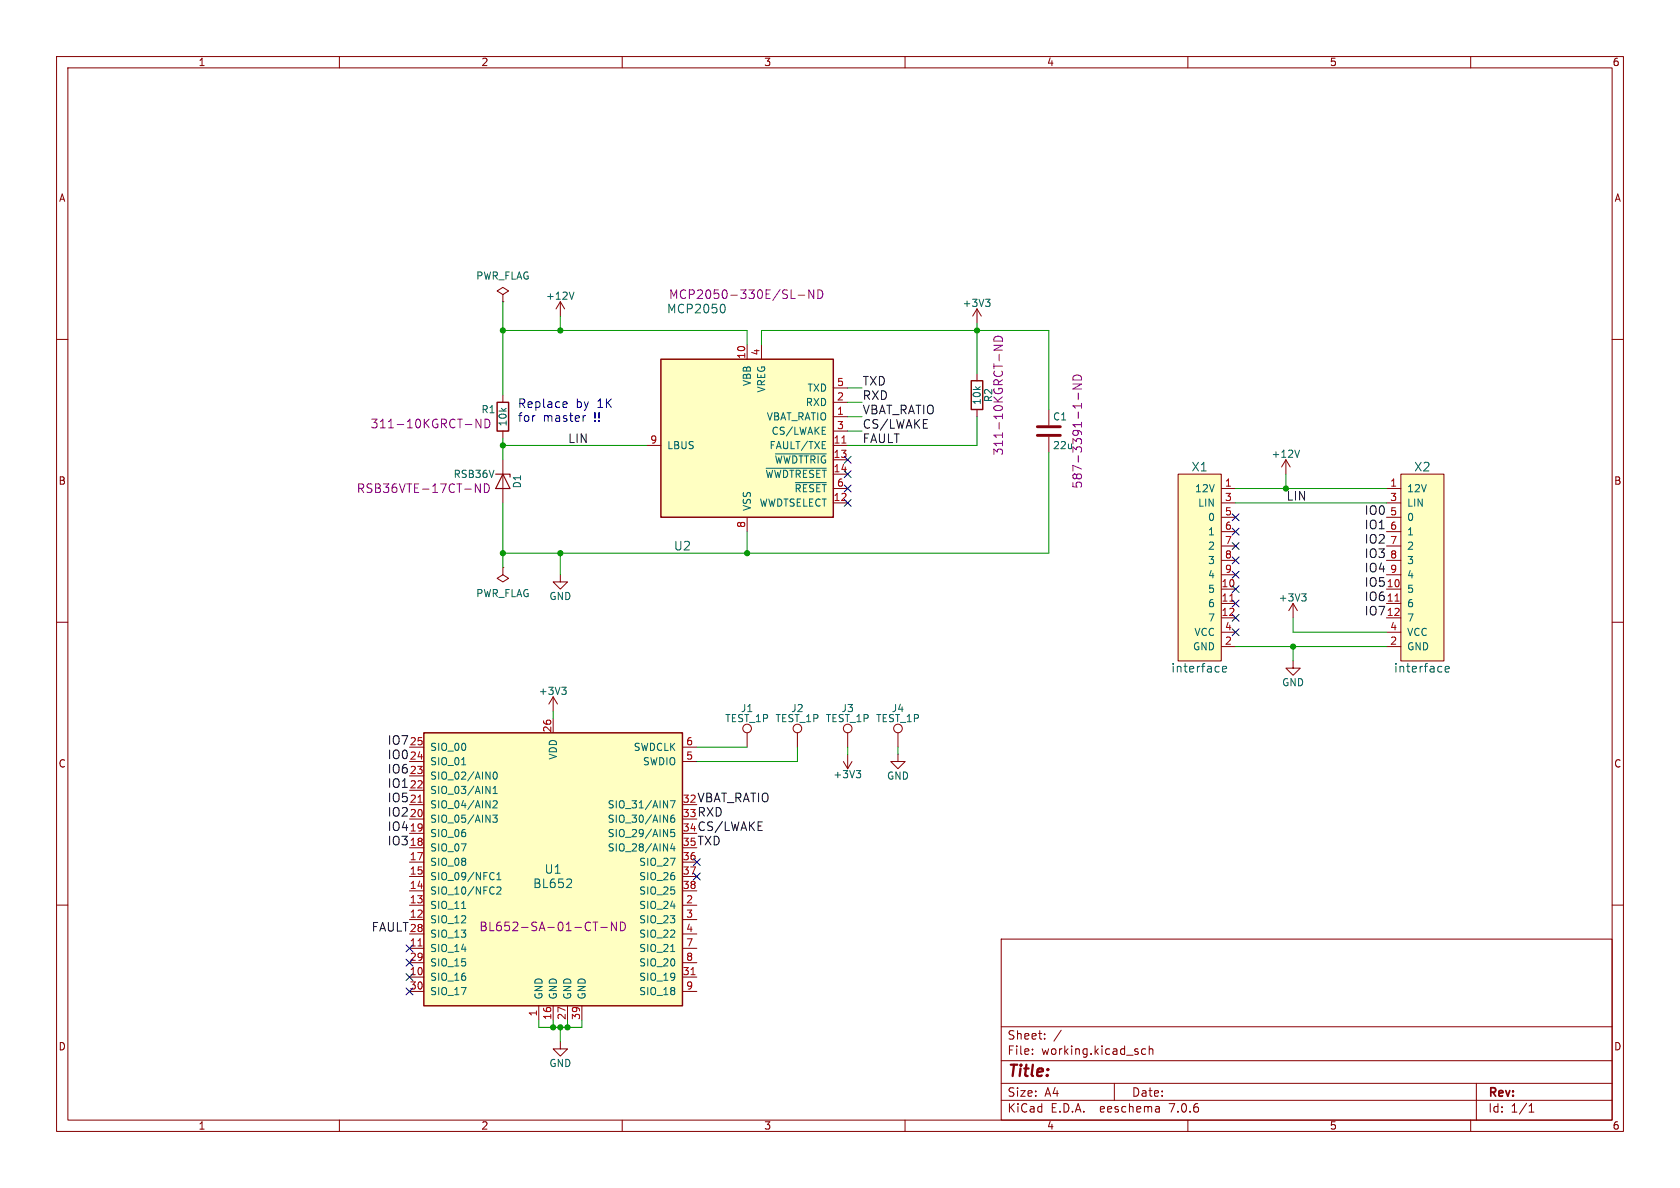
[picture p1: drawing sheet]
(kicad_sch (version 20230121) (generator eeschema)

 (paper "A4")

 (lib_symbols
  (symbol "bl652-rescue:+12V" (power) (pin_names (offset 0)) (in_bom yes) (on_board yes)
   (property "Reference" "#PWR" (at 0 -3.81 0) (effects (font (size 1.27 1.27)) hide))
   (property "Value" "+12V" (at 0 3.556 0) (effects (font (size 1.27 1.27))))
   (property "Footprint" "" (at 0 0 0) (effects (font (size 1.27 1.27)) hide))
   (property "Datasheet" "" (at 0 0 0) (effects (font (size 1.27 1.27)) hide))
   (symbol "+12V_0_1"
    (polyline (pts (xy -0.762 1.27) (xy 0 2.54)) (stroke (width 0) (type solid)) (fill (type none)))
    (polyline (pts (xy 0 0) (xy 0 2.54)) (stroke (width 0) (type solid)) (fill (type none)))
    (polyline (pts (xy 0 2.54) (xy 0.762 1.27)) (stroke (width 0) (type solid)) (fill (type none))))
   (symbol "+12V_1_1"
    (pin power_in line (at 0 0 90) (length 0) hide (name "+12V" (effects (font (size 1.27 1.27)))) (number "1" (effects (font (size 1.27 1.27)))))))
  (symbol "bl652-rescue:+3V3" (power) (pin_names (offset 0)) (in_bom yes) (on_board yes)
   (property "Reference" "#PWR" (at 0 -3.81 0) (effects (font (size 1.27 1.27)) hide))
   (property "Value" "+3V3" (at 0 3.556 0) (effects (font (size 1.27 1.27))))
   (property "Footprint" "" (at 0 0 0) (effects (font (size 1.27 1.27)) hide))
   (property "Datasheet" "" (at 0 0 0) (effects (font (size 1.27 1.27)) hide))
   (symbol "+3V3_0_1"
    (polyline (pts (xy -0.762 1.27) (xy 0 2.54)) (stroke (width 0) (type solid)) (fill (type none)))
    (polyline (pts (xy 0 0) (xy 0 2.54)) (stroke (width 0) (type solid)) (fill (type none)))
    (polyline (pts (xy 0 2.54) (xy 0.762 1.27)) (stroke (width 0) (type solid)) (fill (type none))))
   (symbol "+3V3_1_1"
    (pin power_in line (at 0 0 90) (length 0) hide (name "+3V3" (effects (font (size 1.27 1.27)))) (number "1" (effects (font (size 1.27 1.27)))))))
  (symbol "bl652-rescue:C" (pin_numbers hide) (pin_names (offset 0.254)) (in_bom yes) (on_board yes)
   (property "Reference" "C" (at 0.635 2.54 0) (effects (font (size 1.27 1.27)) (justify left)))
   (property "Value" "C" (at 0.635 -2.54 0) (effects (font (size 1.27 1.27)) (justify left)))
   (property "Footprint" "" (at 0.9652 -3.81 0) (effects (font (size 1.27 1.27)) hide))
   (property "Datasheet" "" (at 0 0 0) (effects (font (size 1.27 1.27)) hide))
   (symbol "C_0_1"
    (polyline (pts (xy -2.032 -0.762) (xy 2.032 -0.762)) (stroke (width 0.508) (type solid)) (fill (type none)))
    (polyline (pts (xy -2.032 0.762) (xy 2.032 0.762)) (stroke (width 0.508) (type solid)) (fill (type none))))
   (symbol "C_1_1"
    (pin passive line (at 0 3.81 270) (length 2.794) (name "~" (effects (font (size 1.27 1.27)))) (number "1" (effects (font (size 1.27 1.27)))))
    (pin passive line (at 0 -3.81 90) (length 2.794) (name "~" (effects (font (size 1.27 1.27)))) (number "2" (effects (font (size 1.27 1.27)))))))
  (symbol "bl652-rescue:D_Zener" (pin_numbers hide) (pin_names (offset 1.016) hide) (in_bom yes) (on_board yes)
   (property "Reference" "D" (at 0 2.54 0) (effects (font (size 1.27 1.27))))
   (property "Value" "D_Zener" (at 0 -2.54 0) (effects (font (size 1.27 1.27))))
   (property "Footprint" "" (at 0 0 0) (effects (font (size 1.27 1.27)) hide))
   (property "Datasheet" "" (at 0 0 0) (effects (font (size 1.27 1.27)) hide))
   (symbol "D_Zener_0_1"
    (polyline (pts (xy 1.27 0) (xy -1.27 0)) (stroke (width 0) (type solid)) (fill (type none)))
    (polyline (pts (xy -1.27 -1.27) (xy -1.27 1.27) (xy -0.762 1.27)) (stroke (width 0.2032) (type solid)) (fill (type none)))
    (polyline (pts (xy 1.27 -1.27) (xy 1.27 1.27) (xy -1.27 0) (xy 1.27 -1.27)) (stroke (width 0.2032) (type solid)) (fill (type none))))
   (symbol "D_Zener_1_1"
    (pin passive line (at -3.81 0 0) (length 2.54) (name "K" (effects (font (size 1.27 1.27)))) (number "1" (effects (font (size 1.27 1.27)))))
    (pin passive line (at 3.81 0 180) (length 2.54) (name "A" (effects (font (size 1.27 1.27)))) (number "2" (effects (font (size 1.27 1.27)))))))
  (symbol "bl652-rescue:GND" (power) (pin_names (offset 0)) (in_bom yes) (on_board yes)
   (property "Reference" "#PWR" (at 0 -6.35 0) (effects (font (size 1.27 1.27)) hide))
   (property "Value" "GND" (at 0 -3.81 0) (effects (font (size 1.27 1.27))))
   (property "Footprint" "" (at 0 0 0) (effects (font (size 1.27 1.27)) hide))
   (property "Datasheet" "" (at 0 0 0) (effects (font (size 1.27 1.27)) hide))
   (symbol "GND_0_1"
    (polyline (pts (xy 0 0) (xy 0 -1.27) (xy 1.27 -1.27) (xy 0 -2.54) (xy -1.27 -1.27) (xy 0 -1.27)) (stroke (width 0) (type solid)) (fill (type none))))
   (symbol "GND_1_1"
    (pin power_in line (at 0 0 270) (length 0) hide (name "GND" (effects (font (size 1.27 1.27)))) (number "1" (effects (font (size 1.27 1.27)))))))
  (symbol "bl652-rescue:PWR_FLAG" (power) (pin_numbers hide) (pin_names (offset 0) hide) (in_bom yes) (on_board yes)
   (property "Reference" "#FLG" (at 0 1.905 0) (effects (font (size 1.27 1.27)) hide))
   (property "Value" "PWR_FLAG" (at 0 3.81 0) (effects (font (size 1.27 1.27))))
   (property "Footprint" "" (at 0 0 0) (effects (font (size 1.27 1.27)) hide))
   (property "Datasheet" "" (at 0 0 0) (effects (font (size 1.27 1.27)) hide))
   (symbol "PWR_FLAG_0_0"
    (pin power_out line (at 0 0 90) (length 0) (name "pwr" (effects (font (size 1.27 1.27)))) (number "1" (effects (font (size 1.27 1.27))))))
   (symbol "PWR_FLAG_0_1"
    (polyline (pts (xy 0 0) (xy 0 1.27) (xy -1.016 1.905) (xy 0 2.54) (xy 1.016 1.905) (xy 0 1.27)) (stroke (width 0) (type solid)) (fill (type none)))))
  (symbol "bl652-rescue:R" (pin_numbers hide) (pin_names (offset 0)) (in_bom yes) (on_board yes)
   (property "Reference" "R" (at 2.032 0 90) (effects (font (size 1.27 1.27))))
   (property "Value" "R" (at 0 0 90) (effects (font (size 1.27 1.27))))
   (property "Footprint" "" (at -1.778 0 90) (effects (font (size 1.27 1.27)) hide))
   (property "Datasheet" "" (at 0 0 0) (effects (font (size 1.27 1.27)) hide))
   (symbol "R_0_1"
    (rectangle (start -1.016 -2.54) (end 1.016 2.54) (stroke (width 0.254) (type solid)) (fill (type none))))
   (symbol "R_1_1"
    (pin passive line (at 0 3.81 270) (length 1.27) (name "~" (effects (font (size 1.27 1.27)))) (number "1" (effects (font (size 1.27 1.27)))))
    (pin passive line (at 0 -3.81 90) (length 1.27) (name "~" (effects (font (size 1.27 1.27)))) (number "2" (effects (font (size 1.27 1.27)))))))
  (symbol "bl652-rescue:TEST_1P" (pin_numbers hide) (pin_names (offset 0.762) hide) (in_bom yes) (on_board yes)
   (property "Reference" "J" (at 0 6.858 0) (effects (font (size 1.27 1.27))))
   (property "Value" "TEST_1P" (at 0 5.08 0) (effects (font (size 1.27 1.27))))
   (property "Footprint" "" (at 5.08 0 0) (effects (font (size 1.27 1.27)) hide))
   (property "Datasheet" "" (at 5.08 0 0) (effects (font (size 1.27 1.27)) hide))
   (symbol "TEST_1P_0_1"
    (circle (center 0 3.302) (radius 0.762) (stroke (width 0) (type solid)) (fill (type none))))
   (symbol "TEST_1P_1_1"
    (pin passive line (at 0 0 90) (length 2.54) (name "1" (effects (font (size 1.27 1.27)))) (number "1" (effects (font (size 1.27 1.27)))))))
  (symbol "bl652:BL652" (pin_names (offset 1.016)) (in_bom yes) (on_board yes)
   (property "Reference" "U" (at 0 1.27 0) (effects (font (size 1.27 1.27))))
   (property "Value" "BL652" (at 0 -1.27 0) (effects (font (size 1.27 1.27))))
   (property "Footprint" "" (at 0 -30.48 0) (effects (font (size 1.27 1.27)) hide))
   (property "Datasheet" "http://cdn.lairdtech.com/home/brandworld/files/Datasheet%20-%20BL652.pdf" (at 0 -33.02 0) (effects (font (size 1.27 1.27)) hide))
   (symbol "BL652_0_1"
    (rectangle (start 22.86 25.4) (end -22.86 -22.86) (stroke (width 0.254) (type solid)) (fill (type background))))
   (symbol "BL652_1_1"
    (pin power_in line (at -2.54 -25.4 90) (length 2.54) (name "GND" (effects (font (size 1.27 1.27)))) (number "1" (effects (font (size 1.27 1.27)))))
    (pin bidirectional line (at -25.4 -17.78 0) (length 2.54) (name "SIO_16" (effects (font (size 1.27 1.27)))) (number "10" (effects (font (size 1.27 1.27)))))
    (pin bidirectional line (at -25.4 -12.7 0) (length 2.54) (name "SIO_14" (effects (font (size 1.27 1.27)))) (number "11" (effects (font (size 1.27 1.27)))))
    (pin bidirectional line (at -25.4 -7.62 0) (length 2.54) (name "SIO_12" (effects (font (size 1.27 1.27)))) (number "12" (effects (font (size 1.27 1.27)))))
    (pin bidirectional line (at -25.4 -5.08 0) (length 2.54) (name "SIO_11" (effects (font (size 1.27 1.27)))) (number "13" (effects (font (size 1.27 1.27)))))
    (pin bidirectional line (at -25.4 -2.54 0) (length 2.54) (name "SIO_10/NFC2" (effects (font (size 1.27 1.27)))) (number "14" (effects (font (size 1.27 1.27)))))
    (pin bidirectional line (at -25.4 0 0) (length 2.54) (name "SIO_09/NFC1" (effects (font (size 1.27 1.27)))) (number "15" (effects (font (size 1.27 1.27)))))
    (pin power_in line (at 0 -25.4 90) (length 2.54) (name "GND" (effects (font (size 1.27 1.27)))) (number "16" (effects (font (size 1.27 1.27)))))
    (pin bidirectional line (at -25.4 2.54 0) (length 2.54) (name "SIO_08" (effects (font (size 1.27 1.27)))) (number "17" (effects (font (size 1.27 1.27)))))
    (pin bidirectional line (at -25.4 5.08 0) (length 2.54) (name "SIO_07" (effects (font (size 1.27 1.27)))) (number "18" (effects (font (size 1.27 1.27)))))
    (pin bidirectional line (at -25.4 7.62 0) (length 2.54) (name "SIO_06" (effects (font (size 1.27 1.27)))) (number "19" (effects (font (size 1.27 1.27)))))
    (pin bidirectional line (at 25.4 -5.08 180) (length 2.54) (name "SIO_24" (effects (font (size 1.27 1.27)))) (number "2" (effects (font (size 1.27 1.27)))))
    (pin bidirectional line (at -25.4 10.16 0) (length 2.54) (name "SIO_05/AIN3" (effects (font (size 1.27 1.27)))) (number "20" (effects (font (size 1.27 1.27)))))
    (pin bidirectional line (at -25.4 12.7 0) (length 2.54) (name "SIO_04/AIN2" (effects (font (size 1.27 1.27)))) (number "21" (effects (font (size 1.27 1.27)))))
    (pin bidirectional line (at -25.4 15.24 0) (length 2.54) (name "SIO_03/AIN1" (effects (font (size 1.27 1.27)))) (number "22" (effects (font (size 1.27 1.27)))))
    (pin bidirectional line (at -25.4 17.78 0) (length 2.54) (name "SIO_02/AIN0" (effects (font (size 1.27 1.27)))) (number "23" (effects (font (size 1.27 1.27)))))
    (pin bidirectional line (at -25.4 20.32 0) (length 2.54) (name "SIO_01" (effects (font (size 1.27 1.27)))) (number "24" (effects (font (size 1.27 1.27)))))
    (pin bidirectional line (at -25.4 22.86 0) (length 2.54) (name "SIO_00" (effects (font (size 1.27 1.27)))) (number "25" (effects (font (size 1.27 1.27)))))
    (pin power_in line (at 0 27.94 270) (length 2.54) (name "VDD" (effects (font (size 1.27 1.27)))) (number "26" (effects (font (size 1.27 1.27)))))
    (pin power_in line (at 2.54 -25.4 90) (length 2.54) (name "GND" (effects (font (size 1.27 1.27)))) (number "27" (effects (font (size 1.27 1.27)))))
    (pin bidirectional line (at -25.4 -10.16 0) (length 2.54) (name "SIO_13" (effects (font (size 1.27 1.27)))) (number "28" (effects (font (size 1.27 1.27)))))
    (pin bidirectional line (at -25.4 -15.24 0) (length 2.54) (name "SIO_15" (effects (font (size 1.27 1.27)))) (number "29" (effects (font (size 1.27 1.27)))))
    (pin bidirectional line (at 25.4 -7.62 180) (length 2.54) (name "SIO_23" (effects (font (size 1.27 1.27)))) (number "3" (effects (font (size 1.27 1.27)))))
    (pin bidirectional line (at -25.4 -20.32 0) (length 2.54) (name "SIO_17" (effects (font (size 1.27 1.27)))) (number "30" (effects (font (size 1.27 1.27)))))
    (pin bidirectional line (at 25.4 -17.78 180) (length 2.54) (name "SIO_19" (effects (font (size 1.27 1.27)))) (number "31" (effects (font (size 1.27 1.27)))))
    (pin bidirectional line (at 25.4 12.7 180) (length 2.54) (name "SIO_31/AIN7" (effects (font (size 1.27 1.27)))) (number "32" (effects (font (size 1.27 1.27)))))
    (pin bidirectional line (at 25.4 10.16 180) (length 2.54) (name "SIO_30/AIN6" (effects (font (size 1.27 1.27)))) (number "33" (effects (font (size 1.27 1.27)))))
    (pin bidirectional line (at 25.4 7.62 180) (length 2.54) (name "SIO_29/AIN5" (effects (font (size 1.27 1.27)))) (number "34" (effects (font (size 1.27 1.27)))))
    (pin bidirectional line (at 25.4 5.08 180) (length 2.54) (name "SIO_28/AIN4" (effects (font (size 1.27 1.27)))) (number "35" (effects (font (size 1.27 1.27)))))
    (pin bidirectional line (at 25.4 2.54 180) (length 2.54) (name "SIO_27" (effects (font (size 1.27 1.27)))) (number "36" (effects (font (size 1.27 1.27)))))
    (pin bidirectional line (at 25.4 0 180) (length 2.54) (name "SIO_26" (effects (font (size 1.27 1.27)))) (number "37" (effects (font (size 1.27 1.27)))))
    (pin bidirectional line (at 25.4 -2.54 180) (length 2.54) (name "SIO_25" (effects (font (size 1.27 1.27)))) (number "38" (effects (font (size 1.27 1.27)))))
    (pin power_in line (at 5.08 -25.4 90) (length 2.54) (name "GND" (effects (font (size 1.27 1.27)))) (number "39" (effects (font (size 1.27 1.27)))))
    (pin bidirectional line (at 25.4 -10.16 180) (length 2.54) (name "SIO_22" (effects (font (size 1.27 1.27)))) (number "4" (effects (font (size 1.27 1.27)))))
    (pin bidirectional line (at 25.4 20.32 180) (length 2.54) (name "SWDIO" (effects (font (size 1.27 1.27)))) (number "5" (effects (font (size 1.27 1.27)))))
    (pin bidirectional line (at 25.4 22.86 180) (length 2.54) (name "SWDCLK" (effects (font (size 1.27 1.27)))) (number "6" (effects (font (size 1.27 1.27)))))
    (pin bidirectional line (at 25.4 -12.7 180) (length 2.54) (name "SIO_21" (effects (font (size 1.27 1.27)))) (number "7" (effects (font (size 1.27 1.27)))))
    (pin bidirectional line (at 25.4 -15.24 180) (length 2.54) (name "SIO_20" (effects (font (size 1.27 1.27)))) (number "8" (effects (font (size 1.27 1.27)))))
    (pin bidirectional line (at 25.4 -20.32 180) (length 2.54) (name "SIO_18" (effects (font (size 1.27 1.27)))) (number "9" (effects (font (size 1.27 1.27)))))))
  (symbol "interface:interface" (pin_names (offset 1.016)) (in_bom yes) (on_board yes)
   (property "Reference" "X" (at 0 17.78 0) (effects (font (size 1.524 1.524))))
   (property "Value" "interface" (at 0 -17.78 0) (effects (font (size 1.524 1.524))))
   (property "Footprint" "" (at 6.35 17.78 0) (effects (font (size 1.524 1.524)) hide))
   (property "Datasheet" "" (at 6.35 17.78 0) (effects (font (size 1.524 1.524)) hide))
   (symbol "interface_0_1"
    (rectangle (start 3.81 16.51) (end -3.81 -16.51) (stroke (width 0) (type solid)) (fill (type background))))
   (symbol "interface_1_1"
    (pin bidirectional line (at 6.35 13.97 180) (length 2.54) (name "12V" (effects (font (size 1.27 1.27)))) (number "1" (effects (font (size 1.27 1.27)))))
    (pin bidirectional line (at 6.35 -3.81 180) (length 2.54) (name "5" (effects (font (size 1.27 1.27)))) (number "10" (effects (font (size 1.27 1.27)))))
    (pin bidirectional line (at 6.35 -6.35 180) (length 2.54) (name "6" (effects (font (size 1.27 1.27)))) (number "11" (effects (font (size 1.27 1.27)))))
    (pin bidirectional line (at 6.35 -8.89 180) (length 2.54) (name "7" (effects (font (size 1.27 1.27)))) (number "12" (effects (font (size 1.27 1.27)))))
    (pin bidirectional line (at 6.35 -13.97 180) (length 2.54) (name "GND" (effects (font (size 1.27 1.27)))) (number "2" (effects (font (size 1.27 1.27)))))
    (pin bidirectional line (at 6.35 11.43 180) (length 2.54) (name "LIN" (effects (font (size 1.27 1.27)))) (number "3" (effects (font (size 1.27 1.27)))))
    (pin input line (at 6.35 -11.43 180) (length 2.54) (name "VCC" (effects (font (size 1.27 1.27)))) (number "4" (effects (font (size 1.27 1.27)))))
    (pin bidirectional line (at 6.35 8.89 180) (length 2.54) (name "0" (effects (font (size 1.27 1.27)))) (number "5" (effects (font (size 1.27 1.27)))))
    (pin bidirectional line (at 6.35 6.35 180) (length 2.54) (name "1" (effects (font (size 1.27 1.27)))) (number "6" (effects (font (size 1.27 1.27)))))
    (pin bidirectional line (at 6.35 3.81 180) (length 2.54) (name "2" (effects (font (size 1.27 1.27)))) (number "7" (effects (font (size 1.27 1.27)))))
    (pin bidirectional line (at 6.35 1.27 180) (length 2.54) (name "3" (effects (font (size 1.27 1.27)))) (number "8" (effects (font (size 1.27 1.27)))))
    (pin bidirectional line (at 6.35 -1.27 180) (length 2.54) (name "4" (effects (font (size 1.27 1.27)))) (number "9" (effects (font (size 1.27 1.27)))))))
  (symbol "mcp2050:MCP2050" (pin_names (offset 1.016)) (in_bom yes) (on_board yes)
   (property "Reference" "U" (at -15.24 -13.97 0) (effects (font (size 1.27 1.27)) (justify left)))
   (property "Value" "MCP2050" (at -15.24 16.51 0) (effects (font (size 1.27 1.27)) (justify left)))
   (property "Footprint" "Housings_SOIC:SOIC-14_3.9x8.7mm_Pitch1.27mm" (at 0 -19.05 0) (effects (font (size 1.27 1.27)) hide))
   (property "Datasheet" "" (at 0 -25.4 0) (effects (font (size 1.27 1.27)) hide))
   (symbol "MCP2050_0_1"
    (rectangle (start -15.24 15.24) (end 15.24 -12.7) (stroke (width 0.254) (type solid)) (fill (type background))))
   (symbol "MCP2050_1_1"
    (pin output line (at 17.78 5.08 180) (length 2.54) (name "VBAT_RATIO" (effects (font (size 1.27 1.27)))) (number "1" (effects (font (size 1.27 1.27)))))
    (pin power_in line (at 0 17.78 270) (length 2.54) (name "VBB" (effects (font (size 1.27 1.27)))) (number "10" (effects (font (size 1.27 1.27)))))
    (pin open_collector line (at 17.78 0 180) (length 2.54) (name "FAULT/TXE" (effects (font (size 1.27 1.27)))) (number "11" (effects (font (size 1.27 1.27)))))
    (pin input line (at 17.78 -10.16 180) (length 2.54) (name "WWDTSELECT" (effects (font (size 1.27 1.27)))) (number "12" (effects (font (size 1.27 1.27)))))
    (pin input line (at 17.78 -2.54 180) (length 2.54) (name "~{WWDTTRIG}" (effects (font (size 1.27 1.27)))) (number "13" (effects (font (size 1.27 1.27)))))
    (pin output line (at 17.78 -5.08 180) (length 2.54) (name "~{WWDTRESET}" (effects (font (size 1.27 1.27)))) (number "14" (effects (font (size 1.27 1.27)))))
    (pin output line (at 17.78 7.62 180) (length 2.54) (name "RXD" (effects (font (size 1.27 1.27)))) (number "2" (effects (font (size 1.27 1.27)))))
    (pin input line (at 17.78 2.54 180) (length 2.54) (name "CS/LWAKE" (effects (font (size 1.27 1.27)))) (number "3" (effects (font (size 1.27 1.27)))))
    (pin power_out line (at 2.54 17.78 270) (length 2.54) (name "VREG" (effects (font (size 1.27 1.27)))) (number "4" (effects (font (size 1.27 1.27)))))
    (pin input line (at 17.78 10.16 180) (length 2.54) (name "TXD" (effects (font (size 1.27 1.27)))) (number "5" (effects (font (size 1.27 1.27)))))
    (pin output line (at 17.78 -7.62 180) (length 2.54) (name "~{RESET}" (effects (font (size 1.27 1.27)))) (number "6" (effects (font (size 1.27 1.27)))))
    (pin no_connect line (at -17.78 -7.62 0) (length 2.54) hide (name "NC" (effects (font (size 1.27 1.27)))) (number "7" (effects (font (size 1.27 1.27)))))
    (pin power_in line (at 0 -15.24 90) (length 2.54) (name "VSS" (effects (font (size 1.27 1.27)))) (number "8" (effects (font (size 1.27 1.27)))))
    (pin open_collector line (at -17.78 0 0) (length 2.54) (name "LBUS" (effects (font (size 1.27 1.27)))) (number "9" (effects (font (size 1.27 1.27))))))))

 (junction (at 88.9 97.79) (diameter 0) (color 0 0 0 0))
 (junction (at 97.79 181.61) (diameter 0) (color 0 0 0 0))
 (junction (at 99.06 97.79) (diameter 0) (color 0 0 0 0))
 (junction (at 228.6 114.3) (diameter 0) (color 0 0 0 0))
 (junction (at 99.06 181.61) (diameter 0) (color 0 0 0 0))
 (junction (at 99.06 58.42) (diameter 0) (color 0 0 0 0))
 (junction (at 88.9 58.42) (diameter 0) (color 0 0 0 0))
 (junction (at 172.72 58.42) (diameter 0) (color 0 0 0 0))
 (junction (at 100.33 181.61) (diameter 0) (color 0 0 0 0))
 (junction (at 132.08 97.79) (diameter 0) (color 0 0 0 0))
 (junction (at 227.33 86.36) (diameter 0) (color 0 0 0 0))
 (junction (at 88.9 78.74) (diameter 0) (color 0 0 0 0))

 (no_connect (at 218.44 96.52))
 (no_connect (at 123.19 152.4))
 (no_connect (at 72.39 175.26))
 (no_connect (at 218.44 109.22))
 (no_connect (at 149.86 86.36))
 (no_connect (at 72.39 170.18))
 (no_connect (at 72.39 172.72))
 (no_connect (at 218.44 99.06))
 (no_connect (at 218.44 93.98))
 (no_connect (at 218.44 106.68))
 (no_connect (at 218.44 101.6))
 (no_connect (at 149.86 88.9))
 (no_connect (at 72.39 167.64))
 (no_connect (at 149.86 81.28))
 (no_connect (at 218.44 91.44))
 (no_connect (at 149.86 83.82))
 (no_connect (at 218.44 111.76))
 (no_connect (at 123.19 154.94))
 (no_connect (at 218.44 104.14))

 (wire (pts (xy 99.06 58.42) (xy 132.08 58.42)) (stroke (width 0) (type default)))
 (wire (pts (xy 97.79 181.61) (xy 99.06 181.61)) (stroke (width 0) (type default)))
 (wire (pts (xy 185.42 58.42) (xy 185.42 72.39)) (stroke (width 0) (type default)))
 (wire (pts (xy 172.72 57.15) (xy 172.72 58.42)) (stroke (width 0) (type default)))
 (wire (pts (xy 228.6 109.22) (xy 228.6 111.76)) (stroke (width 0) (type default)))
 (wire (pts (xy 95.25 181.61) (xy 97.79 181.61)) (stroke (width 0) (type default)))
 (wire (pts (xy 100.33 181.61) (xy 102.87 181.61)) (stroke (width 0) (type default)))
 (wire (pts (xy 99.06 97.79) (xy 99.06 101.6)) (stroke (width 0) (type default)))
 (wire (pts (xy 123.19 134.62) (xy 140.97 134.62)) (stroke (width 0) (type default)))
 (wire (pts (xy 152.4 68.58) (xy 149.86 68.58)) (stroke (width 0) (type default)))
 (wire (pts (xy 102.87 181.61) (xy 102.87 180.34)) (stroke (width 0) (type default)))
 (wire (pts (xy 134.62 58.42) (xy 172.72 58.42)) (stroke (width 0) (type default)))
 (wire (pts (xy 152.4 73.66) (xy 149.86 73.66)) (stroke (width 0) (type default)))
 (wire (pts (xy 99.06 181.61) (xy 99.06 184.15)) (stroke (width 0) (type default)))
 (wire (pts (xy 88.9 97.79) (xy 99.06 97.79)) (stroke (width 0) (type default)))
 (wire (pts (xy 132.08 97.79) (xy 185.42 97.79)) (stroke (width 0) (type default)))
 (wire (pts (xy 99.06 181.61) (xy 100.33 181.61)) (stroke (width 0) (type default)))
 (wire (pts (xy 218.44 114.3) (xy 228.6 114.3)) (stroke (width 0) (type default)))
 (wire (pts (xy 227.33 83.82) (xy 227.33 86.36)) (stroke (width 0) (type default)))
 (wire (pts (xy 227.33 86.36) (xy 245.11 86.36)) (stroke (width 0) (type default)))
 (wire (pts (xy 218.44 86.36) (xy 227.33 86.36)) (stroke (width 0) (type default)))
 (wire (pts (xy 172.72 58.42) (xy 185.42 58.42)) (stroke (width 0) (type default)))
 (wire (pts (xy 185.42 97.79) (xy 185.42 80.01)) (stroke (width 0) (type default)))
 (wire (pts (xy 88.9 88.9) (xy 88.9 97.79)) (stroke (width 0) (type default)))
 (wire (pts (xy 97.79 127) (xy 97.79 125.73)) (stroke (width 0) (type default)))
 (wire (pts (xy 245.11 88.9) (xy 218.44 88.9)) (stroke (width 0) (type default)))
 (wire (pts (xy 134.62 60.96) (xy 134.62 58.42)) (stroke (width 0) (type default)))
 (wire (pts (xy 149.86 71.12) (xy 152.4 71.12)) (stroke (width 0) (type default)))
 (wire (pts (xy 132.08 58.42) (xy 132.08 60.96)) (stroke (width 0) (type default)))
 (wire (pts (xy 100.33 180.34) (xy 100.33 181.61)) (stroke (width 0) (type default)))
 (wire (pts (xy 123.19 132.08) (xy 132.08 132.08)) (stroke (width 0) (type default)))
 (wire (pts (xy 88.9 97.79) (xy 88.9 100.33)) (stroke (width 0) (type default)))
 (wire (pts (xy 95.25 180.34) (xy 95.25 181.61)) (stroke (width 0) (type default)))
 (wire (pts (xy 172.72 78.74) (xy 149.86 78.74)) (stroke (width 0) (type default)))
 (wire (pts (xy 88.9 78.74) (xy 114.3 78.74)) (stroke (width 0) (type default)))
 (wire (pts (xy 88.9 58.42) (xy 88.9 69.85)) (stroke (width 0) (type default)))
 (wire (pts (xy 149.86 76.2) (xy 152.4 76.2)) (stroke (width 0) (type default)))
 (wire (pts (xy 228.6 111.76) (xy 245.11 111.76)) (stroke (width 0) (type default)))
 (wire (pts (xy 158.75 133.35) (xy 158.75 132.08)) (stroke (width 0) (type default)))
 (wire (pts (xy 88.9 78.74) (xy 88.9 81.28)) (stroke (width 0) (type default)))
 (wire (pts (xy 88.9 53.34) (xy 88.9 58.42)) (stroke (width 0) (type default)))
 (wire (pts (xy 172.72 58.42) (xy 172.72 66.04)) (stroke (width 0) (type default)))
 (wire (pts (xy 228.6 116.84) (xy 228.6 114.3)) (stroke (width 0) (type default)))
 (wire (pts (xy 149.86 133.35) (xy 149.86 132.08)) (stroke (width 0) (type default)))
 (wire (pts (xy 99.06 58.42) (xy 99.06 55.88)) (stroke (width 0) (type default)))
 (wire (pts (xy 88.9 58.42) (xy 99.06 58.42)) (stroke (width 0) (type default)))
 (wire (pts (xy 228.6 114.3) (xy 245.11 114.3)) (stroke (width 0) (type default)))
 (wire (pts (xy 99.06 97.79) (xy 132.08 97.79)) (stroke (width 0) (type default)))
 (wire (pts (xy 97.79 180.34) (xy 97.79 181.61)) (stroke (width 0) (type default)))
 (wire (pts (xy 132.08 97.79) (xy 132.08 93.98)) (stroke (width 0) (type default)))
 (wire (pts (xy 140.97 134.62) (xy 140.97 132.08)) (stroke (width 0) (type default)))
 (wire (pts (xy 88.9 77.47) (xy 88.9 78.74)) (stroke (width 0) (type default)))
 (wire (pts (xy 172.72 73.66) (xy 172.72 78.74)) (stroke (width 0) (type default)))

 (text "Replace by 1K\nfor master !!" (at 91.44 74.93 0) (effects (font (size 1.524 1.524)) (justify left bottom)))

 (label "IO1" (at 245.11 93.98 180) (effects (font (size 1.524 1.524)) (justify right bottom)))
 (label "LIN" (at 100.33 78.74 0) (effects (font (size 1.524 1.524)) (justify left bottom)))
 (label "IO4" (at 245.11 101.6 180) (effects (font (size 1.524 1.524)) (justify right bottom)))
 (label "IO6" (at 245.11 106.68 180) (effects (font (size 1.524 1.524)) (justify right bottom)))
 (label "CS/LWAKE" (at 152.4 76.2 0) (effects (font (size 1.524 1.524)) (justify left bottom)))
 (label "IO3" (at 245.11 99.06 180) (effects (font (size 1.524 1.524)) (justify right bottom)))
 (label "RXD" (at 152.4 71.12 0) (effects (font (size 1.524 1.524)) (justify left bottom)))
 (label "IO7" (at 245.11 109.22 180) (effects (font (size 1.524 1.524)) (justify right bottom)))
 (label "CS/LWAKE" (at 123.19 147.32 0) (effects (font (size 1.524 1.524)) (justify left bottom)))
 (label "TXD" (at 152.4 68.58 0) (effects (font (size 1.524 1.524)) (justify left bottom)))
 (label "VBAT_RATIO" (at 123.19 142.24 0) (effects (font (size 1.524 1.524)) (justify left bottom)))
 (label "IO6" (at 72.39 137.16 180) (effects (font (size 1.524 1.524)) (justify right bottom)))
 (label "IO1" (at 72.39 139.7 180) (effects (font (size 1.524 1.524)) (justify right bottom)))
 (label "IO5" (at 245.11 104.14 180) (effects (font (size 1.524 1.524)) (justify right bottom)))
 (label "LIN" (at 227.33 88.9 0) (effects (font (size 1.524 1.524)) (justify left bottom)))
 (label "IO2" (at 245.11 96.52 180) (effects (font (size 1.524 1.524)) (justify right bottom)))
 (label "FAULT" (at 72.39 165.1 180) (effects (font (size 1.524 1.524)) (justify right bottom)))
 (label "IO2" (at 72.39 144.78 180) (effects (font (size 1.524 1.524)) (justify right bottom)))
 (label "IO4" (at 72.39 147.32 180) (effects (font (size 1.524 1.524)) (justify right bottom)))
 (label "RXD" (at 123.19 144.78 0) (effects (font (size 1.524 1.524)) (justify left bottom)))
 (label "IO5" (at 72.39 142.24 180) (effects (font (size 1.524 1.524)) (justify right bottom)))
 (label "IO3" (at 72.39 149.86 180) (effects (font (size 1.524 1.524)) (justify right bottom)))
 (label "IO0" (at 72.39 134.62 180) (effects (font (size 1.524 1.524)) (justify right bottom)))
 (label "IO7" (at 72.39 132.08 180) (effects (font (size 1.524 1.524)) (justify right bottom)))
 (label "IO0" (at 245.11 91.44 180) (effects (font (size 1.524 1.524)) (justify right bottom)))
 (label "FAULT" (at 152.4 78.74 0) (effects (font (size 1.524 1.524)) (justify left bottom)))
 (label "VBAT_RATIO" (at 152.4 73.66 0) (effects (font (size 1.524 1.524)) (justify left bottom)))
 (label "TXD" (at 123.19 149.86 0) (effects (font (size 1.524 1.524)) (justify left bottom)))

 (symbol (lib_id "bl652:BL652") (at 97.79 154.94 0) (unit 1) (in_bom yes) (on_board yes) (dnp no)
  (property "Reference" "U1" (at 97.79 153.67 0) (effects (font (size 1.524 1.524))))
  (property "Value" "BL652" (at 97.79 156.21 0) (effects (font (size 1.524 1.524))))
  (property "Footprint" "RF_Modules:Laird_BL652" (at 97.79 154.94 0) (effects (font (size 1.524 1.524)) hide))
  (property "Datasheet" "" (at 97.79 154.94 0) (effects (font (size 1.524 1.524)) hide))
  (property "DIGIKEY" "BL652-SA-01-CT-ND" (at 97.79 163.83 0) (effects (font (size 1.524 1.524)))) (pin "1") (pin "10") (pin "11") (pin "12") (pin "13") (pin "14") (pin "15") (pin "16") (pin "17") (pin "18") (pin "19") (pin "2") (pin "20") (pin "21") (pin "22") (pin "23") (pin "24") (pin "25") (pin "26") (pin "27") (pin "28") (pin "29") (pin "3") (pin "30") (pin "31") (pin "32") (pin "33") (pin "34") (pin "35") (pin "36") (pin "37") (pin "38") (pin "39") (pin "4") (pin "5") (pin "6") (pin "7") (pin "8") (pin "9"))

 (symbol (lib_id "bl652-rescue:GND") (at 99.06 101.6 0) (unit 1) (in_bom yes) (on_board yes) (dnp no)
  (property "Reference" "#PWR01" (at 99.06 107.95 0) (effects (font (size 1.27 1.27)) hide))
  (property "Value" "GND" (at 99.06 105.41 0) (effects (font (size 1.27 1.27))))
  (property "Footprint" "" (at 99.06 101.6 0) (effects (font (size 1.27 1.27))))
  (property "Datasheet" "" (at 99.06 101.6 0) (effects (font (size 1.27 1.27)))) (pin "1"))

 (symbol (lib_id "bl652-rescue:GND") (at 99.06 184.15 0) (unit 1) (in_bom yes) (on_board yes) (dnp no)
  (property "Reference" "#PWR02" (at 99.06 190.5 0) (effects (font (size 1.27 1.27)) hide))
  (property "Value" "GND" (at 99.06 187.96 0) (effects (font (size 1.27 1.27))))
  (property "Footprint" "" (at 99.06 184.15 0) (effects (font (size 1.27 1.27))))
  (property "Datasheet" "" (at 99.06 184.15 0) (effects (font (size 1.27 1.27)))) (pin "1"))

 (symbol (lib_id "mcp2050:MCP2050") (at 132.08 78.74 0) (unit 1) (in_bom yes) (on_board yes) (dnp no)
  (property "Reference" "U2" (at 120.65 96.52 0) (effects (font (size 1.524 1.524))))
  (property "Value" "MCP2050" (at 123.19 54.61 0) (effects (font (size 1.524 1.524))))
  (property "Footprint" "Housings_SOIC:SOIC-14_3.9x8.7mm_Pitch1.27mm" (at 120.65 77.47 0) (effects (font (size 1.524 1.524)) hide))
  (property "Datasheet" "http://ww1.microchip.com/downloads/en/devicedoc/20002299c.pdf" (at 120.65 77.47 0) (effects (font (size 1.524 1.524)) hide))
  (property "DIGIKEY" "MCP2050-330E/SL-ND" (at 118.11 52.07 0) (effects (font (size 1.524 1.524)) (justify left))) (pin "1") (pin "10") (pin "11") (pin "12") (pin "13") (pin "14") (pin "2") (pin "3") (pin "4") (pin "5") (pin "6") (pin "7") (pin "8") (pin "9"))

 (symbol (lib_id "bl652-rescue:+12V") (at 99.06 55.88 0) (unit 1) (in_bom yes) (on_board yes) (dnp no)
  (property "Reference" "#PWR03" (at 99.06 59.69 0) (effects (font (size 1.27 1.27)) hide))
  (property "Value" "+12V" (at 99.06 52.324 0) (effects (font (size 1.27 1.27))))
  (property "Footprint" "" (at 99.06 55.88 0) (effects (font (size 1.27 1.27))))
  (property "Datasheet" "" (at 99.06 55.88 0) (effects (font (size 1.27 1.27)))) (pin "1"))

 (symbol (lib_id "bl652-rescue:R") (at 172.72 69.85 0) (unit 1) (in_bom yes) (on_board yes) (dnp no)
  (property "Reference" "R2" (at 174.752 69.85 90) (effects (font (size 1.27 1.27))))
  (property "Value" "10k" (at 172.72 69.85 90) (effects (font (size 1.27 1.27))))
  (property "Footprint" "Resistors_SMD:R_0603_HandSoldering" (at 170.942 69.85 90) (effects (font (size 1.27 1.27)) hide))
  (property "Datasheet" "" (at 172.72 69.85 0) (effects (font (size 1.27 1.27))))
  (property "DIGIKEY" "311-10KGRCT-ND" (at 176.53 69.85 90) (effects (font (size 1.524 1.524)))) (pin "1") (pin "2"))

 (symbol (lib_id "bl652-rescue:PWR_FLAG") (at 88.9 53.34 0) (unit 1) (in_bom yes) (on_board yes) (dnp no)
  (property "Reference" "#FLG04" (at 88.9 50.927 0) (effects (font (size 1.27 1.27)) hide))
  (property "Value" "PWR_FLAG" (at 88.9 48.768 0) (effects (font (size 1.27 1.27))))
  (property "Footprint" "" (at 88.9 53.34 0) (effects (font (size 1.27 1.27))))
  (property "Datasheet" "" (at 88.9 53.34 0) (effects (font (size 1.27 1.27)))) (pin "1"))

 (symbol (lib_id "bl652-rescue:PWR_FLAG") (at 88.9 100.33 180) (unit 1) (in_bom yes) (on_board yes) (dnp no)
  (property "Reference" "#FLG05" (at 88.9 102.743 0) (effects (font (size 1.27 1.27)) hide))
  (property "Value" "PWR_FLAG" (at 88.9 104.902 0) (effects (font (size 1.27 1.27))))
  (property "Footprint" "" (at 88.9 100.33 0) (effects (font (size 1.27 1.27))))
  (property "Datasheet" "" (at 88.9 100.33 0) (effects (font (size 1.27 1.27)))) (pin "1"))

 (symbol (lib_id "bl652-rescue:D_Zener") (at 88.9 85.09 270) (unit 1) (in_bom yes) (on_board yes) (dnp no)
  (property "Reference" "D1" (at 91.44 85.09 0) (effects (font (size 1.27 1.27))))
  (property "Value" "RSB36V" (at 83.82 83.82 90) (effects (font (size 1.27 1.27))))
  (property "Footprint" "Diodes_SMD:D_SOD-323_HandSoldering" (at 88.9 85.09 0) (effects (font (size 1.27 1.27)) hide))
  (property "Datasheet" "http://rohmfs.rohm.com/en/products/databook/datasheet/discrete/diode/zener/rsb36v.pdf" (at 88.9 85.09 0) (effects (font (size 1.27 1.27)) hide))
  (property "DIGIKEY" "RSB36VTE-17CT-ND" (at 74.93 86.36 90) (effects (font (size 1.524 1.524)))) (pin "1") (pin "2"))

 (symbol (lib_id "bl652-rescue:+3V3") (at 172.72 57.15 0) (unit 1) (in_bom yes) (on_board yes) (dnp no)
  (property "Reference" "#PWR06" (at 172.72 60.96 0) (effects (font (size 1.27 1.27)) hide))
  (property "Value" "+3V3" (at 172.72 53.594 0) (effects (font (size 1.27 1.27))))
  (property "Footprint" "" (at 172.72 57.15 0) (effects (font (size 1.27 1.27))))
  (property "Datasheet" "" (at 172.72 57.15 0) (effects (font (size 1.27 1.27)))) (pin "1"))

 (symbol (lib_id "bl652-rescue:R") (at 88.9 73.66 0) (unit 1) (in_bom yes) (on_board yes) (dnp no)
  (property "Reference" "R1" (at 86.36 72.39 0) (effects (font (size 1.27 1.27))))
  (property "Value" "10k" (at 88.9 73.66 90) (effects (font (size 1.27 1.27))))
  (property "Footprint" "Resistors_SMD:R_0603_HandSoldering" (at 87.122 73.66 90) (effects (font (size 1.27 1.27)) hide))
  (property "Datasheet" "" (at 88.9 73.66 0) (effects (font (size 1.27 1.27))))
  (property "DIGIKEY" "311-10KGRCT-ND" (at 76.2 74.93 0) (effects (font (size 1.524 1.524)))) (pin "1") (pin "2"))

 (symbol (lib_id "bl652-rescue:+3V3") (at 97.79 125.73 0) (unit 1) (in_bom yes) (on_board yes) (dnp no)
  (property "Reference" "#PWR07" (at 97.79 129.54 0) (effects (font (size 1.27 1.27)) hide))
  (property "Value" "+3V3" (at 97.79 122.174 0) (effects (font (size 1.27 1.27))))
  (property "Footprint" "" (at 97.79 125.73 0) (effects (font (size 1.27 1.27))))
  (property "Datasheet" "" (at 97.79 125.73 0) (effects (font (size 1.27 1.27)))) (pin "1"))

 (symbol (lib_id "interface:interface") (at 212.09 100.33 0) (unit 1) (in_bom yes) (on_board yes) (dnp no)
  (property "Reference" "X1" (at 212.09 82.55 0) (effects (font (size 1.524 1.524))))
  (property "Value" "interface" (at 212.09 118.11 0) (effects (font (size 1.524 1.524))))
  (property "Footprint" "interface:interface" (at 218.44 82.55 0) (effects (font (size 1.524 1.524)) hide))
  (property "Datasheet" "" (at 218.44 82.55 0) (effects (font (size 1.524 1.524)) hide)) (pin "1") (pin "10") (pin "11") (pin "12") (pin "2") (pin "3") (pin "4") (pin "5") (pin "6") (pin "7") (pin "8") (pin "9"))

 (symbol (lib_id "interface:interface") (at 251.46 100.33 0) (mirror y) (unit 1) (in_bom yes) (on_board yes) (dnp no)
  (property "Reference" "X2" (at 251.46 82.55 0) (effects (font (size 1.524 1.524))))
  (property "Value" "interface" (at 251.46 118.11 0) (effects (font (size 1.524 1.524))))
  (property "Footprint" "interface:interface" (at 245.11 82.55 0) (effects (font (size 1.524 1.524)) hide))
  (property "Datasheet" "" (at 245.11 82.55 0) (effects (font (size 1.524 1.524)) hide)) (pin "1") (pin "10") (pin "11") (pin "12") (pin "2") (pin "3") (pin "4") (pin "5") (pin "6") (pin "7") (pin "8") (pin "9"))

 (symbol (lib_id "bl652-rescue:+12V") (at 227.33 83.82 0) (unit 1) (in_bom yes) (on_board yes) (dnp no)
  (property "Reference" "#PWR08" (at 227.33 87.63 0) (effects (font (size 1.27 1.27)) hide))
  (property "Value" "+12V" (at 227.33 80.264 0) (effects (font (size 1.27 1.27))))
  (property "Footprint" "" (at 227.33 83.82 0) (effects (font (size 1.27 1.27))))
  (property "Datasheet" "" (at 227.33 83.82 0) (effects (font (size 1.27 1.27)))) (pin "1"))

 (symbol (lib_id "bl652-rescue:+3V3") (at 228.6 109.22 0) (unit 1) (in_bom yes) (on_board yes) (dnp no)
  (property "Reference" "#PWR09" (at 228.6 113.03 0) (effects (font (size 1.27 1.27)) hide))
  (property "Value" "+3V3" (at 228.6 105.664 0) (effects (font (size 1.27 1.27))))
  (property "Footprint" "" (at 228.6 109.22 0) (effects (font (size 1.27 1.27))))
  (property "Datasheet" "" (at 228.6 109.22 0) (effects (font (size 1.27 1.27)))) (pin "1"))

 (symbol (lib_id "bl652-rescue:GND") (at 228.6 116.84 0) (unit 1) (in_bom yes) (on_board yes) (dnp no)
  (property "Reference" "#PWR010" (at 228.6 123.19 0) (effects (font (size 1.27 1.27)) hide))
  (property "Value" "GND" (at 228.6 120.65 0) (effects (font (size 1.27 1.27))))
  (property "Footprint" "" (at 228.6 116.84 0) (effects (font (size 1.27 1.27))))
  (property "Datasheet" "" (at 228.6 116.84 0) (effects (font (size 1.27 1.27)))) (pin "1"))

 (symbol (lib_id "bl652-rescue:C") (at 185.42 76.2 0) (unit 1) (in_bom yes) (on_board yes) (dnp no)
  (property "Reference" "C1" (at 186.055 73.66 0) (effects (font (size 1.27 1.27)) (justify left)))
  (property "Value" "22u" (at 186.055 78.74 0) (effects (font (size 1.27 1.27)) (justify left)))
  (property "Footprint" "Capacitors_SMD:C_0805_HandSoldering" (at 186.3852 80.01 0) (effects (font (size 1.27 1.27)) hide))
  (property "Datasheet" "" (at 185.42 76.2 0) (effects (font (size 1.27 1.27)) hide))
  (property "DIGIKEY" "587-3391-1-ND" (at 190.5 76.2 90) (effects (font (size 1.524 1.524)))) (pin "1") (pin "2"))

 (symbol (lib_id "bl652-rescue:TEST_1P") (at 132.08 132.08 0) (unit 1) (in_bom yes) (on_board yes) (dnp no)
  (property "Reference" "J1" (at 132.08 125.222 0) (effects (font (size 1.27 1.27))))
  (property "Value" "TEST_1P" (at 132.08 127 0) (effects (font (size 1.27 1.27))))
  (property "Footprint" "Measurement_Points:Measurement_Point_Square-SMD-Pad_Small" (at 137.16 132.08 0) (effects (font (size 1.27 1.27)) hide))
  (property "Datasheet" "" (at 137.16 132.08 0) (effects (font (size 1.27 1.27)) hide)) (pin "1"))

 (symbol (lib_id "bl652-rescue:TEST_1P") (at 140.97 132.08 0) (unit 1) (in_bom yes) (on_board yes) (dnp no)
  (property "Reference" "J2" (at 140.97 125.222 0) (effects (font (size 1.27 1.27))))
  (property "Value" "TEST_1P" (at 140.97 127 0) (effects (font (size 1.27 1.27))))
  (property "Footprint" "Measurement_Points:Measurement_Point_Square-SMD-Pad_Small" (at 146.05 132.08 0) (effects (font (size 1.27 1.27)) hide))
  (property "Datasheet" "" (at 146.05 132.08 0) (effects (font (size 1.27 1.27)) hide)) (pin "1"))

 (symbol (lib_id "bl652-rescue:TEST_1P") (at 149.86 132.08 0) (unit 1) (in_bom yes) (on_board yes) (dnp no)
  (property "Reference" "J3" (at 149.86 125.222 0) (effects (font (size 1.27 1.27))))
  (property "Value" "TEST_1P" (at 149.86 127 0) (effects (font (size 1.27 1.27))))
  (property "Footprint" "Measurement_Points:Measurement_Point_Square-SMD-Pad_Small" (at 154.94 132.08 0) (effects (font (size 1.27 1.27)) hide))
  (property "Datasheet" "" (at 154.94 132.08 0) (effects (font (size 1.27 1.27)) hide)) (pin "1"))

 (symbol (lib_id "bl652-rescue:+3V3") (at 149.86 133.35 180) (unit 1) (in_bom yes) (on_board yes) (dnp no)
  (property "Reference" "#PWR011" (at 149.86 129.54 0) (effects (font (size 1.27 1.27)) hide))
  (property "Value" "+3V3" (at 149.86 136.906 0) (effects (font (size 1.27 1.27))))
  (property "Footprint" "" (at 149.86 133.35 0) (effects (font (size 1.27 1.27))))
  (property "Datasheet" "" (at 149.86 133.35 0) (effects (font (size 1.27 1.27)))) (pin "1"))

 (symbol (lib_id "bl652-rescue:GND") (at 158.75 133.35 0) (unit 1) (in_bom yes) (on_board yes) (dnp no)
  (property "Reference" "#PWR012" (at 158.75 139.7 0) (effects (font (size 1.27 1.27)) hide))
  (property "Value" "GND" (at 158.75 137.16 0) (effects (font (size 1.27 1.27))))
  (property "Footprint" "" (at 158.75 133.35 0) (effects (font (size 1.27 1.27))))
  (property "Datasheet" "" (at 158.75 133.35 0) (effects (font (size 1.27 1.27)))) (pin "1"))

 (symbol (lib_id "bl652-rescue:TEST_1P") (at 158.75 132.08 0) (unit 1) (in_bom yes) (on_board yes) (dnp no)
  (property "Reference" "J4" (at 158.75 125.222 0) (effects (font (size 1.27 1.27))))
  (property "Value" "TEST_1P" (at 158.75 127 0) (effects (font (size 1.27 1.27))))
  (property "Footprint" "Measurement_Points:Measurement_Point_Square-SMD-Pad_Small" (at 163.83 132.08 0) (effects (font (size 1.27 1.27)) hide))
  (property "Datasheet" "" (at 163.83 132.08 0) (effects (font (size 1.27 1.27)) hide)) (pin "1"))

 (sheet_instances (path "" (page "1"))))
